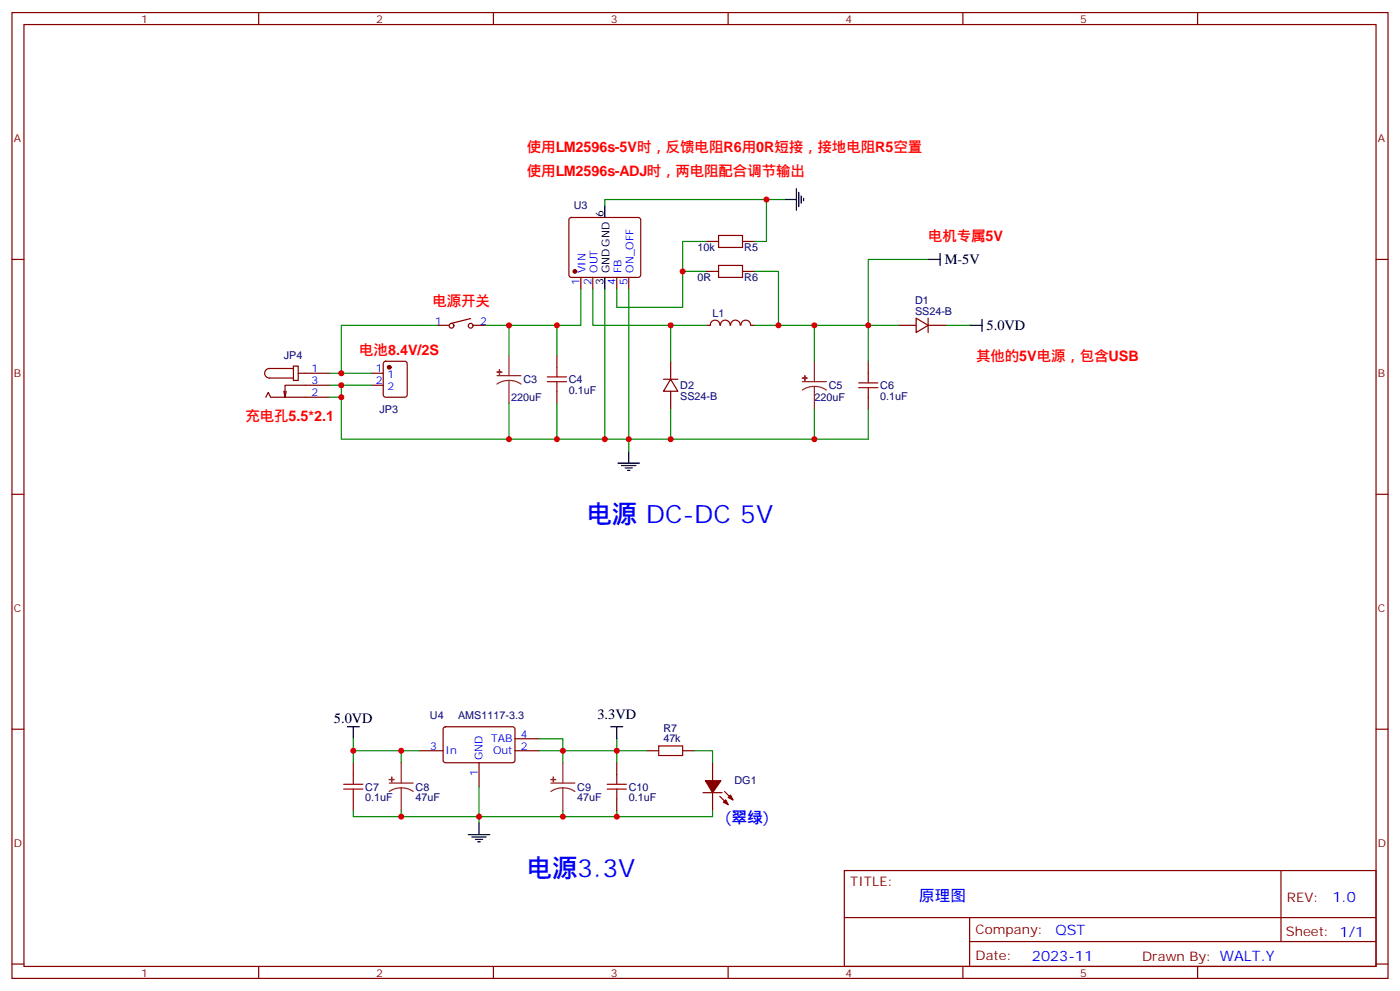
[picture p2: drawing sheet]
<svg xmlns="http://www.w3.org/2000/svg" width="412mm" height="292mm" viewBox="0 0 412 292" stroke-linecap="round" stroke-linejoin="round" font-family="sans-serif">
<g fill="none" stroke="#870000" stroke-width=".35">
<path d="M3.5 3.7h405.4v284.3h-405.4zM7.1 7.2h398.2v277.3h-398.2zM76.2 3.7v3.5M145.3 3.7v3.5M214.5 3.7v3.5M283.6 3.7v3.5M352.8 3.7v3.5M3.5 76.4h3.6M167.8 64.2l.5-.2h19.7l.5 .2 .2 .5v16.3l-.2 .5-.5 .2h-19.7l-.5-.3-.2-.4v-16.3zM208.1 79.9h3.6M208.1 71.1h3.6M218.7 79.9h3.5"/>
<path d="M218.7 71.1h3.5M405.3 76.4h3.6M128.8 95.8h3.5M138.6 93.8l-5.6 1.4M139.3 95.8h3.6M171.1 81.7v3.5M174.6 81.7v3.5M181.7 81.7v3.5M185.2 81.7v3.5M208.1 95.8h1.1M209.2 95.8a1.41 1.41 0 0 1 1.4-1.5 1.41 1.41 0 0 1 1.4 1.5M212.2 95.8a1.41 1.41 0 0 1 1.4-1.6 1.41 1.41 0 0 1 1.4 1.6"/>
<path d="M215.2 95.8a1.41 1.41 0 0 1 1.4-1.6 1.41 1.41 0 0 1 1.4 1.6M218.3 95.8a1.41 1.41 0 0 1 1.4-1.5 1.41 1.41 0 0 1 1.4 1.5M221.2 95.8h1M264.6 95.8h5.3M269.9 93.7l3.5 2.1-3.5 2.1zM273.4 95.8h5.3M273.4 93.7v4.2M78.3 116.9l.7-1.4 .7 1.4h17.3M84.3 115.2l-.3 1.7M86.4 107.8h1.4v4.2h-1.4zM86.4 108.5h-7a1.41 1.41 0 0 0-1.4 1.4 1.41 1.41 0 0 0 1.4 1.4h7M87.8 109.9h9.2"/>
<path d="M97 113.4h-13v3.5l-.4-1.7M109.4 109.9h3.5M109.4 113.4h3.5M113.1 106.6l.5-.2h5.6l.7 .4v9.4l-.4 .7h-5.9l-.7-.4v-9.4zM164 104.6v3.5M164 115.2v3.5M195.4 111.7h4.3M197.6 111.7l2.1 3.5h-4.3zM197.6 106.4v5.3M197.6 115.2v5.3M255.8 106.4v3.5M255.8 116.9v3.6"/>
<path d="M3.5 145.5h3.6M405.3 145.5h3.6M3.5 214.7h3.6M130.8 214.2l.4-.2h20.1l.4 .7-.1 9.4-.6 .4h-20l-.5-.7v-9.1zM151.7 217.5h7M405.3 214.7h3.6M104.1 224.5v3.6M104.1 235.1v3.6M123.5 221h7M141.1 224.5v7.1M151.7 221h7M181.7 224.5v3.6"/>
<path d="M181.7 235.1v3.6M190.5 221h3.5M201.1 221h3.5M207.1 233.4h5.6M209.9 224.5v5.3M209.9 233.4v5.3M212 234.4l2.5 2.5M213.4 233l2.5 2.5M248.7 256.3h156.6v28.2h-156.6zM377.3 256.3v20.9M248.7 270.1h156.5M285.6 277.2h119.6"/>
<path d="M285.6 270.1v14.2M3.5 283.8h3.6M76.2 284.5v3.5M145.3 284.5v3.5M214.5 284.5v3.5M283.6 284.5v3.5M352.8 284.5v3.5M405.3 283.8h3.6"/>
<circle cx="133" cy="95.9" r=".71"/>
<circle cx="138.6" cy="95.9" r=".71"/>
</g>
<g fill="none" stroke="#000" stroke-width=".35">
<path d="M231.1 58.7h3.5M234.6 55.6v6.3M235.3 56.6v4.3M236 57.7v2.1M236.7 58.4v.7M178.2 60.5v3.5M273.4 76.4h3.5M276.9 74.6v3.5M178.2 81.7v3.5M285.8 95.8h3.5M289.3 94v3.5M182 136.3h6.4"/>
<path d="M183.1 137.1h4.2M184.1 137.8h2.2M184.9 138.5h.7M185.2 132.8v3.5M102.3 214h3.5M104.1 214v3.5M179.9 214h3.5M181.7 214v3.5M137.9 245.7h6.4M139 246.4h4.2M140.1 247.1h2.1M140.8 247.8h.7"/>
<path d="M141.1 242.2v3.5"/>
</g>
<g fill="#870000" stroke="#870000" stroke-width=".35">
<path d="M213.1 236.2l.7-.7 .7 1.4z"/>
<path d="M215.2 234.1l.7 1.4-1.4-.7z"/>
<path d="M207.8 229.8h4.6l-2.5 3.6z"/>
<circle cx="169.3" cy="79.9" r=".53"/>
<circle cx="114.7" cy="108.1" r=".53"/>
</g>
<g fill="none" stroke="#008700" stroke-width=".35">
<path d="M225.8 58.7h5.3M178.2 60.5v-1.8h47.6v12.4h-3.6M208.1 79.9h-7v10.6h-19.4v-5.3M208.1 71.1h-7v8.8M222.2 79.9h7.1v15.9h-7.1M273.4 76.4h-17.6v19.4h8.8M128.8 95.8h-28.3v14.1h-3.5M149.9 95.8v8.8M164 95.8v8.8M171.1 85.2v10.6h-28.2M174.6 85.2v10.6h33.5M178.2 85.2v44.1h7v-44.1"/>
<path d="M197.6 95.8v10.6M229.3 95.8h26.5v10.6M239.9 95.8v10.6M278.7 95.8h7.1M97 113.4h3.5v15.9h77.7M97 116.9h3.5M100.5 109.9h8.9M100.5 113.4h8.9M149.9 118.7v10.6M164 118.7v10.6M197.6 120.5v8.8M239.9 120.5v8.8"/>
<path d="M255.8 120.5v8.8h-70.6v3.5M104.1 217.5v3.5M158.7 217.5h7.1v7M181.7 217.5v3.5h8.8M104.1 238.7v1.7h77.6v-1.7M118.2 221h-14.1v3.5M118.2 238.7v1.7M123.5 221h-5.3v3.5M141.1 231.6v10.6M158.7 221h23v3.5M165.8 238.7v1.7M204.6 221h5.3v3.5"/>
<path d="M209.9 238.7v1.7h-28.2"/>
</g>
<g fill="none" stroke="#8c2424" stroke-width=".35">
<path d="M146.4 110.6h7.1M149.9 112l1.9 .2 1.7 .9M149.9 112l-1.8 .2-1.7 .9M149.9 104.6v6M149.9 112v6.7M236.4 112.4h7M239.9 113.8l1.8 .2 1.7 .8M239.9 113.8l-1.9 .2-1.6 .8M239.9 106.4v6M239.9 113.8v6.7M114.7 230.5h7M118.2 232l1.8 .2 1.7 .8"/>
<path d="M118.2 232l-1.9 .2-1.6 .8M118.2 224.5v6M118.2 232v6.7M162.3 230.5h7M165.8 232l1.9 .2 1.6 .8M165.8 232l-1.8 .2-1.7 .8M165.8 224.5v6M165.8 232v6.7"/>
</g>
<g fill="#8c2424" stroke="#8c2424" stroke-width=".35">
<path d="M146.4 109.5l1.4 .1z"/>
<path d="M147.1 108.8v1.4z"/>
<path d="M236.4 111.3h1.4z"/>
<path d="M237.1 110.6v1.4z"/>
<path d="M114.7 229.5h1.4z"/>
<path d="M115.4 228.8v1.4z"/>
<path d="M162.3 229.5h1.4z"/>
<path d="M163 228.8v1.4z"/>
</g>
<g fill="none" stroke="#a10000" stroke-width=".35">
<path d="M211.7 78.1h7v3.6h-7zM211.7 69.3h7v3.5h-7zM161.2 110.9h5.7M161.2 112.4h5.7M164 108.1v2.8M164 112.4v2.8M252.9 112.7h5.7M252.9 114.1h5.7M255.8 109.9v2.8M255.8 114.1v2.8M194 219.6h7.1v2.8h-7.1zM101.2 232.3h5.7"/>
<path d="M101.2 230.9h5.7M104.1 228.1v2.8M104.1 232.3v2.8M178.9 232.3h5.6M178.9 230.9h5.6M181.7 228.1v2.8M181.7 232.3v2.8"/>
</g>
<g fill="#c00">
<circle cx="185.2" cy="129.3" r=".88"/>
<circle cx="201.1" cy="79.9" r=".88"/>
<circle cx="197.6" cy="95.8" r=".88"/>
<circle cx="197.6" cy="129.3" r=".88"/>
<circle cx="178.2" cy="129.3" r=".88"/>
<circle cx="164" cy="129.3" r=".88"/>
<circle cx="149.9" cy="129.3" r=".88"/>
<circle cx="149.9" cy="95.8" r=".88"/>
<circle cx="164" cy="95.8" r=".88"/>
<circle cx="225.8" cy="58.7" r=".88"/>
<circle cx="239.9" cy="129.3" r=".88"/>
<circle cx="100.5" cy="116.9" r=".88"/>
<circle cx="165.8" cy="240.4" r=".88"/>
<circle cx="181.7" cy="221" r=".88"/>
<circle cx="165.8" cy="221" r=".88"/>
<circle cx="141.1" cy="240.4" r=".88"/>
<circle cx="118.2" cy="221" r=".88"/>
<circle cx="118.2" cy="240.4" r=".88"/>
<circle cx="104.1" cy="221" r=".88"/>
<circle cx="181.7" cy="240.4" r=".88"/>
<circle cx="229.3" cy="95.8" r=".88"/>
<circle cx="239.9" cy="95.8" r=".88"/>
<circle cx="255.8" cy="95.8" r=".88"/>
<circle cx="100.5" cy="109.9" r=".88"/>
<circle cx="100.5" cy="113.4" r=".88"/>
</g>
<g font-size="7.4" fill="#00f">
<text x="172.9" y="154">电源 DC-DC 5V</text>
<text x="155.2" y="258.1">电源3.3V</text>
</g>
<g font-size="4.6" fill="#00f">
<text x="213.4" y="242.2">(翠绿)</text>
<text x="270.8" y="265.3">原理图</text>
</g>
<g font-size="4.2" fill="#f00">
<text x="155.2" y="44.6">使用LM2596s-5V时，反馈电阻R6用0R短接，接地电阻R5空置</text>
<text x="155.2" y="51.7">使用LM2596s-ADJ时，两电阻配合调节输出</text>
<text x="273.4" y="71.1">电机专属5V</text>
<text x="127.4" y="90.2">电源开关</text>
<text x="105.8" y="104.6">电池8.4V/2S</text>
<text x="287.5" y="106.4">其他的5V电源，包含USB</text>
<text x="72.3" y="124">充电孔5.5*2.1</text>
</g>
<g font-size="4.2">
<text x="278.3" y="77.8">M-5V</text>
<text x="290.6" y="97.2">5.0VD</text>
<text x="98.4" y="212.9">5.0VD</text>
<text x="176" y="211.8">3.3VD</text>
</g>
<g font-size="4.2" fill="#00f">
<text x="392.5" y="265.6">1.0</text>
<text x="310.9" y="275.1">QST</text>
<text x="304" y="282.9">2023-11</text>
</g>
<g font-size="3.9" fill="#800">
<text x="250.5" y="260.9">TITLE:</text>
<text x="379.1" y="265.6">REV:</text>
<text x="287.4" y="275.1">Company:</text>
<text x="378.7" y="275.7">Sheet: 1/1</text>
<text x="287.4" y="282.8">Date:</text>
<text x="336.4" y="282.8">Drawn By: WALT.Y</text>
</g>
<g font-size="3.2" fill="#800">
<text x="41.6" y="6.7">1</text>
<text x="110.8" y="6.7">2</text>
<text x="179.9" y="6.7">3</text>
<text x="249.1" y="6.7">4</text>
<text x="318.2" y="6.7">5</text>
<text x="4.1" y="41.8">A</text>
<text x="405.9" y="41.8">A</text>
<text x="4.1" y="110.9">B</text>
<text x="405.9" y="110.9">B</text>
<text x="4.1" y="180.1">C</text>
<text x="405.9" y="180.1">C</text>
<text x="4.1" y="249.2">D</text>
<text x="405.9" y="249.2">D</text>
<text x="41.6" y="287.5">1</text>
<text x="110.8" y="287.5">2</text>
<text x="179.9" y="287.5">3</text>
<text x="249.1" y="287.5">4</text>
<text x="318.2" y="287.5">5</text>
</g>
<g font-size="3.2" fill="#000080">
<text x="169" y="61.6">U3</text>
<text x="205.4" y="74">10k</text>
<text x="219.2" y="74">R5</text>
<text x="205.4" y="82.8">0R</text>
<text x="219.2" y="82.8">R6</text>
<text x="269.5" y="89.4">D1</text>
<text x="209.8" y="93.4">L1</text>
<text x="269.5" y="92.6">SS24-B</text>
<text x="83.6" y="105.7">JP4</text>
<text x="154.2" y="112.8">C3</text>
<text x="167.6" y="112.8">C4</text>
<text x="150.6" y="118.1">220uF</text>
<text x="167.6" y="116">0.1uF</text>
<text x="200.4" y="117.8">SS24-B</text>
<text x="200.4" y="114.6">D2</text>
<text x="239.9" y="118.2">220uF</text>
<text x="244.1" y="114.6">C5</text>
<text x="259.3" y="117.7">0.1uF</text>
<text x="259.3" y="114.6">C6</text>
<text x="111.8" y="121.6">JP3</text>
<text x="126.7" y="211.6">U4</text>
<text x="134.9" y="211.6">AMS1117-3.3</text>
<text x="195.4" y="215.4">R7</text>
<text x="195.4" y="218.5">47k</text>
<text x="107.6" y="232.7">C7</text>
<text x="122.4" y="232.7">C8</text>
<text x="170" y="232.7">C9</text>
<text x="185.2" y="232.7">C10</text>
<text x="216.4" y="230.9">DG1</text>
<text x="107.6" y="235.9">0.1uF</text>
<text x="122.4" y="235.9">47uF</text>
<text x="170" y="235.9">47uF</text>
<text x="185.2" y="235.9">0.1uF</text>
</g>
<g font-size="3.2">
<text x="177.8" y="63.9" transform="rotate(-90 177.8 63.9)">6</text>
<text x="177.8" y="83.9" transform="rotate(-90 177.8 83.9)">3</text>
<text x="179.6" y="80.4" transform="rotate(-90 179.6 80.4)">GNDGND</text>
</g>
<g font-size="3.2" fill="#00f">
<text x="170.7" y="83.9" transform="rotate(-90 170.7 83.9)">1</text>
<text x="172.5" y="80.4" transform="rotate(-90 172.5 80.4)">VIN</text>
<text x="174.3" y="83.9" transform="rotate(-90 174.3 83.9)">2</text>
<text x="176" y="80.4" transform="rotate(-90 176 80.4)">OUT</text>
<text x="181.3" y="83.9" transform="rotate(-90 181.3 83.9)">4</text>
<text x="183.1" y="80.4" transform="rotate(-90 183.1 80.4)">FB</text>
<text x="184.9" y="83.9" transform="rotate(-90 184.9 83.9)">5</text>
<text x="186.6" y="80.4" transform="rotate(-90 186.6 80.4)">ON_OFF</text>
<text x="128.2" y="95.5">1</text>
<text x="141.5" y="95.5">2</text>
<text x="91.7" y="113.1">3</text>
<text x="91.7" y="109.5">1</text>
<text x="110.7" y="109.5">1</text>
<text x="110.7" y="113.1">2</text>
<text x="114.2" y="111.3">1</text>
<text x="91.7" y="116.6">2</text>
<text x="114.2" y="114.8">2</text>
<text x="126.7" y="220.7">3</text>
<text x="144.7" y="218.5">TAB</text>
<text x="153.5" y="220.7">2</text>
<text x="153.5" y="217.1">4</text>
<text x="131.2" y="222.1">In</text>
<text x="142.2" y="223.8" transform="rotate(-90 142.2 223.8)">GND</text>
<text x="145.2" y="222.1">Out</text>
<text x="140.8" y="228.3" transform="rotate(-90 140.8 228.3)">1</text>
</g>
</svg>
